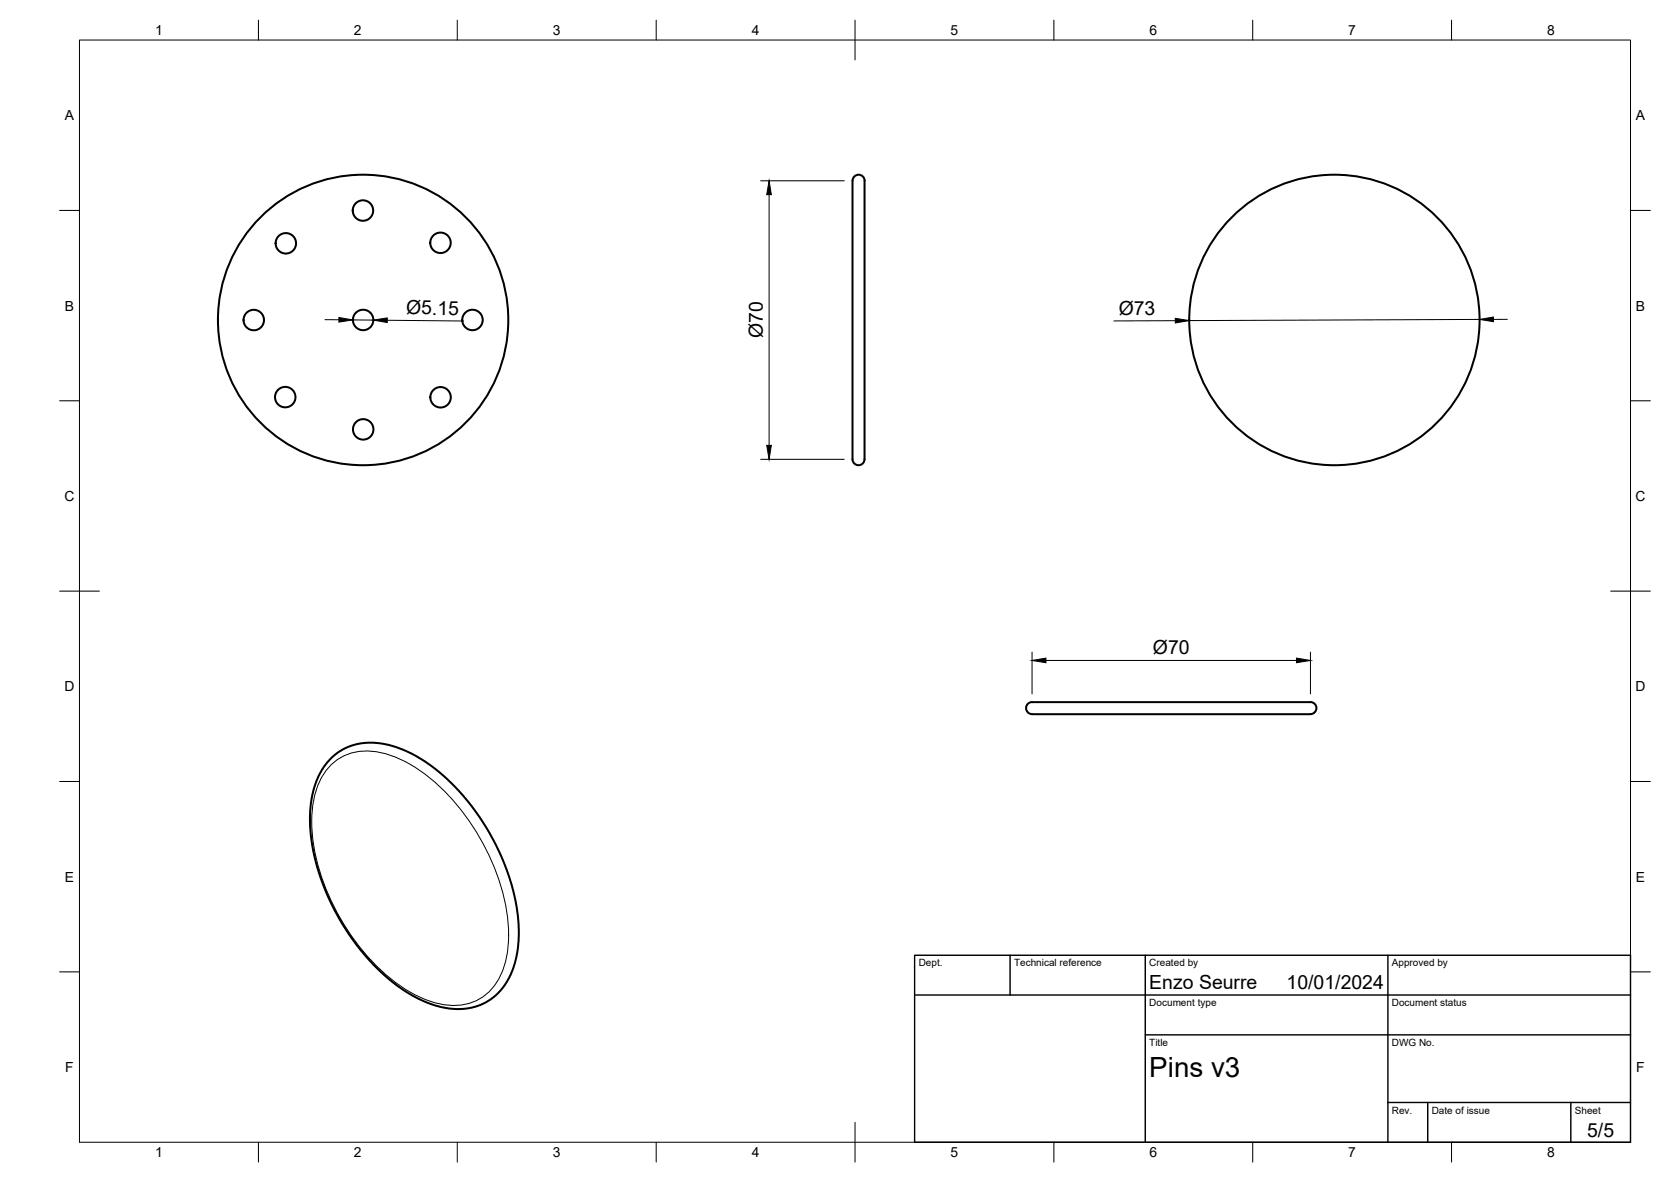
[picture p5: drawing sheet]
<svg xmlns="http://www.w3.org/2000/svg" width="420mm" height="297mm" viewBox="0 0 420 297" stroke-linecap="round" stroke-linejoin="round" font-family="sans-serif">
<!-- layer: Visible -->
<g fill="none" stroke="#000" stroke-width=".51">
<path d="M217.4 45.4a1.58 1.58 0 0 0-1.9-1.4 1.58 1.58 0 0 0-1.1 2.1v68.3a2.3 2.3 0 0 0 1 2.4 1.67 1.67 0 0 0 2-2v-69.4M258.6 176.7l.9-.2h68.9a2.73 2.73 0 0 1 2.3 .6 1.64 1.64 0 0 1-.1 1.8 1.64 1.64 0 0 1-1.8 .6h-68.3a2.27 2.27 0 0 1-2.4-1.1 1.53 1.53 0 0 1 .5-1.7zM83.1 190.7l.4-.4a15.2 15.2 0 0 1 15.4-2.8l4.5 1.8 3.4 2.1 3.5 2.5 4.2 3.9 3.3 3.8 2.9 3.9 2.7 4.5 2.6 5.1 1.9 4.8 1.3 4.4 .8 4 .5 5.3-.3 4.7-.8 3.9-1.1 2.9-1.9 3.1a14.6 14.6 0 0 1-16 4.7l-3.1-1-3.5-1.7-3.5-2.2-3.7-3-3.6-3.5-3.3-3.9-2.7-4-2.9-4.9-1.7-3.5-1.9-4.9-1.5-5.2-.8-4.7-.3-3.8 .3-5 .8-3.6 1.2-3.2a14.8 14.8 0 0 1 2.9-4.1z"/>
<circle cx="91.3" cy="52.9" r="2.57"/>
<circle cx="71.9" cy="61.1" r="2.57"/>
<circle cx="110.8" cy="61" r="2.57"/>
<circle cx="63.8" cy="80.4" r="2.57"/>
<circle cx="71.7" cy="99.8" r="2.57"/>
<circle cx="91.3" cy="80.4" r="2.57"/>
<circle cx="91.3" cy="80.4" r="36.5"/>
<circle cx="110.8" cy="99.8" r="2.57"/>
<circle cx="118.8" cy="80.4" r="2.57"/>
<circle cx="335.5" cy="80.4" r="36.5"/>
<circle cx="91.3" cy="107.9" r="2.57"/>
</g>
<!-- layer: Visible Narrow -->
<path d="M83.2 192.3a13 13 0 0 1 12.1-3.3 33.3 33.3 0 0 1 16.7 10 56.3 56.3 0 0 1 15.8 33.8 22.2 22.2 0 0 1-3.6 15.1 12.8 12.8 0 0 1-13.2 4.5 33.3 33.3 0 0 1-16.7-10 56.3 56.3 0 0 1-15.9-33.8 22.2 22.2 0 0 1 3.7-15.1z" fill="none" stroke="#000" stroke-width=".25"/>
<!-- layer: BORDER -->
<g fill="none" stroke="#000" stroke-width=".25">
<path d="M20 10.1h390v276.9h-390zM65 5.1v5M115 5.1v5M165 5.1v5M215 5.1v10M265 5.1v5M315 5.1v5M365 5.1v5M15 52.9h5M410 52.9h5M15 100.7h5M410 100.7h5"/>
<path d="M15 148.6h10M405 148.6h10M15 196.4h5M410 196.4h5M15 244.2h5M410 244.2h5M65 287v5M115 287v5M165 287v5M215 282.1v9.9M265 287v5M315 287v5"/>
<path d="M365 287v5"/>
</g>
<!-- layer: TITLEBLOCK -->
<path d="M230 240.1h180v46.9h-180zM230 250h180M254 240.1v9.9M288 240.1v46.9M349 240.1v46.9M288 260.1h122M349 277.1h61M359 277.1v9.9M395 277.1v9.9" fill="none" stroke="#000" stroke-width=".36"/>
<!-- layer: FD_Dimensions -->
<path d="M191.3 45.4h21M193.4 48.9v63M81.7 80.3l3.5 .1M88.7 80.4h5.2M97.4 80.5l19.2 .2M295.5 80.6l-15.4 .1M372 80.3l-73 .3M379 80.2l-3.5 .1M191.3 115.4h21M259.5 163.9v10.5M263 166h63M329.5 163.9v10.5" fill="none" stroke="#000" stroke-width=".25"/>
<path d="M193.4 45.4l.6 3.5h-1.2zM85.2 79.8l3.5 .6-3.5 .5zM93.9 80.4l3.5-.5v1.2zM295.5 80l3.5 .6-3.5 .6zM372 80.3l3.5-.6v1.1zM192.8 111.9h1.2l-.6 3.5zM259.5 166l3.5-.6v1.1zM326 165.4l3.5 .6-3.5 .5z" fill="#000" stroke="#000" stroke-width=".25"/>
<text font-size="7" x="289" y="270.6">Pins v3</text>
<g font-size="4.9">
<text x="102.1" y="79" transform="rotate(1 102.1 79)">Ø5.15</text>
<text x="281.3" y="79.1">Ø73</text>
<text x="191.8" y="85" transform="rotate(-90 191.8 85)">Ø70</text>
<text x="289.9" y="164.4">Ø70</text>
<text x="289" y="248.5">Enzo Seurre</text>
<text x="323.5" y="248.5">10/01/2024</text>
<text x="399.1" y="285.7">5/5</text>
</g>
<g font-size="3.5">
<text x="39" y="8.8">1</text>
<text x="89" y="8.8">2</text>
<text x="139" y="8.8">3</text>
<text x="189" y="8.8">4</text>
<text x="239" y="8.8">5</text>
<text x="289" y="8.8">6</text>
<text x="339" y="8.8">7</text>
<text x="389" y="8.8">8</text>
<text x="16.3" y="30.2">A</text>
<text x="411.3" y="30.2">A</text>
<text x="16.3" y="78">B</text>
<text x="411.3" y="78">B</text>
<text x="16.2" y="125.9">C</text>
<text x="411.2" y="125.9">C</text>
<text x="16.2" y="173.7">D</text>
<text x="411.2" y="173.7">D</text>
<text x="16.3" y="221.6">E</text>
<text x="411.3" y="221.6">E</text>
<text x="16.4" y="269.4">F</text>
<text x="411.4" y="269.4">F</text>
<text x="39" y="290.8">1</text>
<text x="89" y="290.8">2</text>
<text x="139" y="290.8">3</text>
<text x="189" y="290.8">4</text>
<text x="239" y="290.8">5</text>
<text x="289" y="290.8">6</text>
<text x="339" y="290.8">7</text>
<text x="389" y="290.8">8</text>
</g>
<g font-size="2.5">
<text x="231" y="242.9">Dept.</text>
<text x="255" y="242.9">Technical reference</text>
<text x="289" y="242.9">Created by</text>
<text x="350" y="242.9">Approved by</text>
<text x="289" y="252.8">Document type</text>
<text x="350" y="252.8">Document status</text>
<text x="289" y="262.9">Title</text>
<text x="350" y="262.9">DWG No.</text>
<text x="350" y="279.9">Rev.</text>
<text x="360" y="279.9">Date of issue</text>
<text x="396" y="279.9">Sheet</text>
</g>
</svg>
